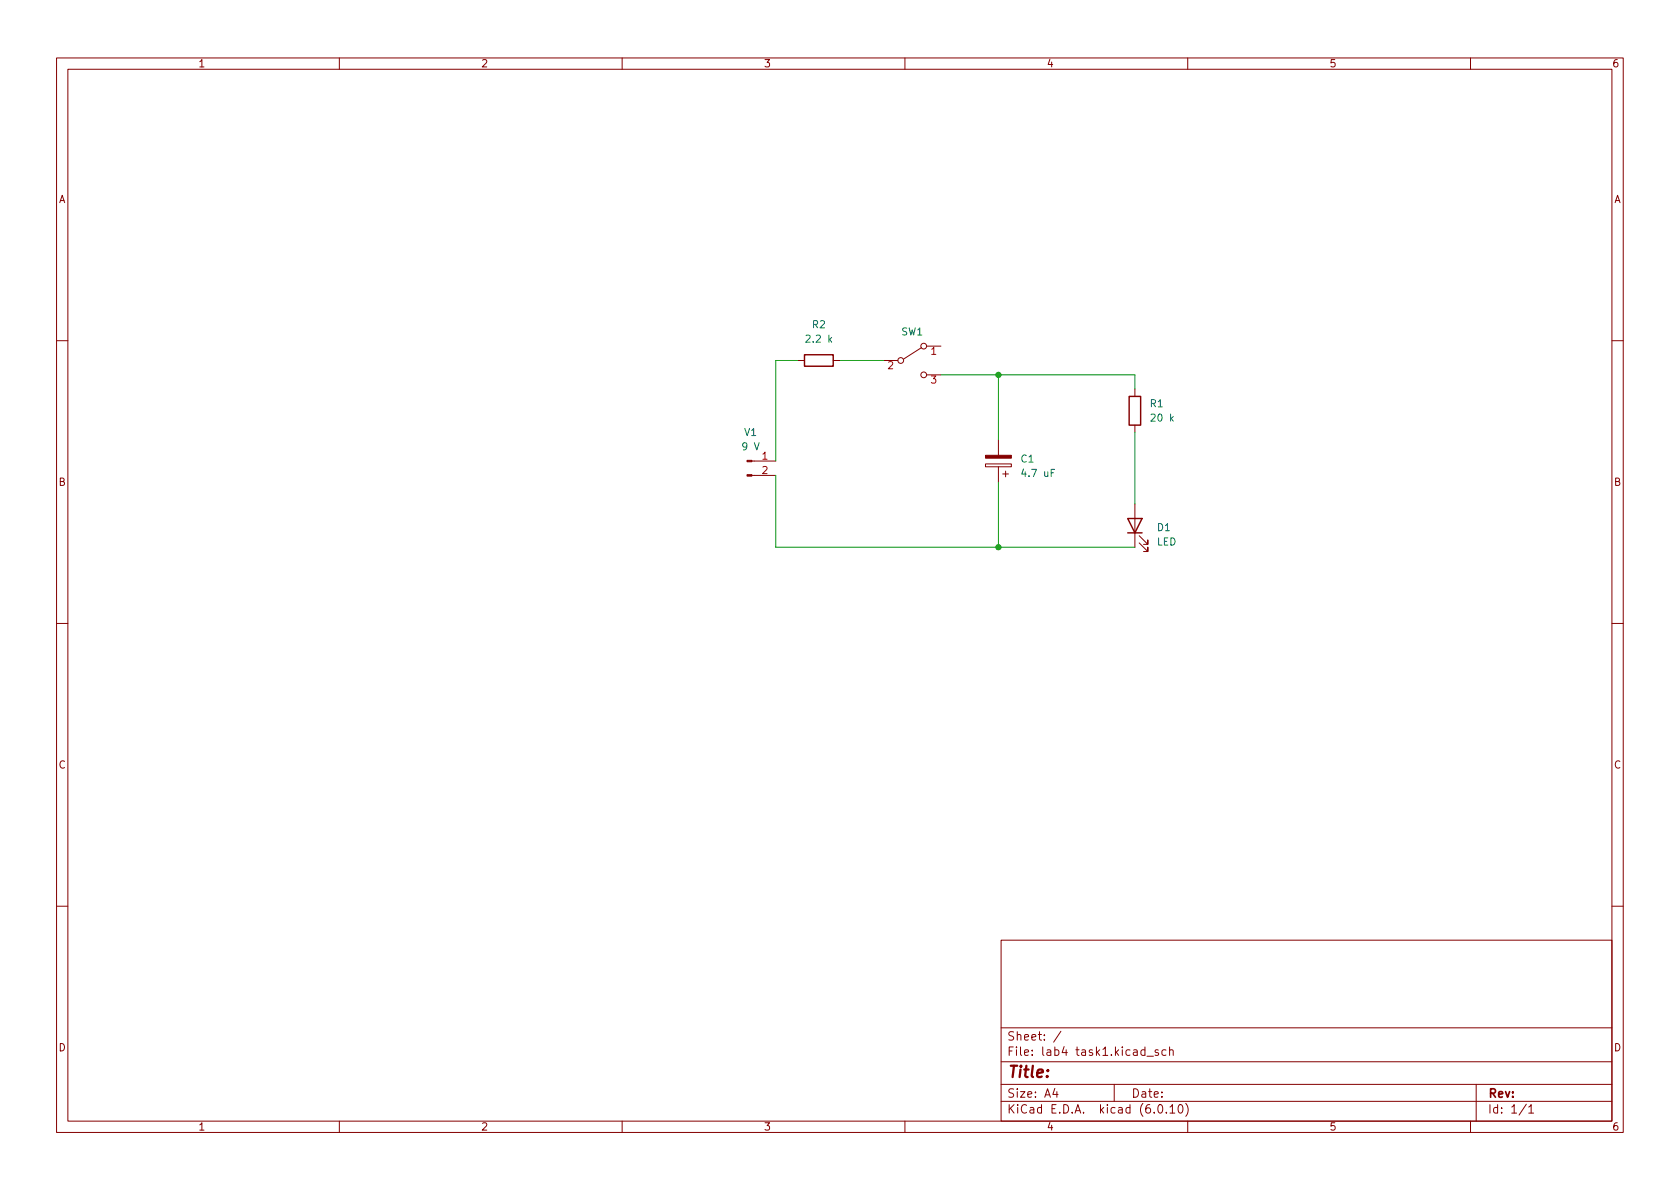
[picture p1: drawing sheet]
<svg xmlns="http://www.w3.org/2000/svg" width="297mm" height="210mm" viewBox="0 0 297 210" stroke-linecap="round" stroke-linejoin="round" font-family="sans-serif">
<g fill="none" stroke="#840000" stroke-width=".18">
<path d="M10 10.2h277v190.1h-277zM12 12.2h273v186.1h-273zM60 10.2v2M110 10.2v2M160 10.2v2M210 10.2v2M260 10.2v2M10 60.2h2M141 63.7h1.2M147.3 63.7h1.3M156.2 63.7h2.5M162.9 61.5l-3.1 2"/>
<path d="M163.8 61.2h2.6M163.8 66.3h2.6M176.5 77.7v2.8M200.7 68.8v1.3M200.7 75.2v1.2M285 60.2h2M132.9 84.1h4.3M132.9 81.5h4.3M174.2 82h4.6v.5h-4.6zM176.5 82.5v2.8M177.3 83.8h1M177.8 83.3v1"/>
<path d="M200.7 89.1v7.7M201.4 96l1.5 1.5v-.7v.7h-.7M201.4 94.7l1.5 1.6v-.8v.8h-.7M10 110.2h2M285 110.2h2M10 160.2h2M177 166.3h108v32h-108zM285 160.2h2M60 198.3v2M110 198.3v2M160 198.3v2M177 194.8h108"/>
<path d="M177 191.8h108M177 187.8h108M177 181.8h108M186.5 192.5l-.4 1h1M186.9 193v1M187.6 182.4l-1.3 1.9M197 191.8v3M202.8 186.8h1.1M204.8 185.7l-.4-.1-.2 .2 .1 .3 .5 .1v.4h-.6M204.9 195.4l.2-.1a.81 .81 0 0 1 .6 .7 .81 .81 0 0 1-.3 .8h-.2a.81 .81 0 0 1-.6-.6 .81 .81 0 0 1 .3-.8zM206.1 185.7l-.4-.1-.3 .3v.4l.2 .3h.5M206.2 196.7v.1"/>
<path d="M206.8 185.8l.2-.2 .4 .1v.9M206.8 185.1v1.5M206.9 195.8l.4-.5v1.5M206.9 196.8h.8M208.5 195.4l.1-.1a.81 .81 0 0 1 .6 .7 .81 .81 0 0 1-.3 .8h-.1a.81 .81 0 0 1-.6-.6 .81 .81 0 0 1 .3-.8zM209.6 195.1a1.72 1.72 0 0 1 0 2.3M210 198.3v2M260 198.3v2M261 191.8v6.5M269.9 195.3l-1.3 1.9M270.3 195.8l.4-.5v1.5M270.3 196.8h.9"/>
<circle cx="159.3" cy="63.7" r=".51"/>
<circle cx="163.3" cy="66.3" r=".51"/>
<circle cx="163.3" cy="61.2" r=".51"/>
</g>
<g fill="#840000" stroke="#840000" stroke-width=".18">
<path d="M132.1 83.9h.8v.3h-.8z"/>
<path d="M132.1 81.4h.8v.3h-.8z"/>
<path d="M174.2 80.5h4.6v.5h-4.6z"/>
</g>
<path d="M142.2 62.7h5.1v2.1h-5.1zM199.6 70.1h2.1v5.1h-2.1zM199.4 91.7h2.5l-1.2 2.5zM199.4 94.2h2.5" fill="none" stroke="#840000" stroke-width=".25"/>
<path d="M141 63.7h-3.8v17.8M148.6 63.7h7.6M166.4 66.3h34.3v2.5M176.5 66.3v11.4M200.7 76.4v12.7M137.2 84.1v12.7h63.5M176.5 85.3v11.5" fill="none" stroke="#009600" stroke-width=".18"/>
<g fill="#009600" stroke="#009600" stroke-width=".18">
<circle cx="176.5" cy="96.8" r=".46"/>
<circle cx="176.5" cy="66.3" r=".46"/>
</g>
<text font-size="2.8" fill="#840000" x="178" y="190.6">Title:</text>
<g font-size="2.1" fill="#840000">
<text x="178" y="184">Sheet: /</text>
<text x="178" y="186.7">File: lab4 task1.kicad_sch</text>
<text x="178" y="196.9">KiCad E.D.A. kicad (6.0.10)</text>
<text x="178" y="194.1">Size: A4</text>
<text x="200" y="194.1">Date:</text>
<text x="263" y="194.1">Rev:</text>
<text x="263" y="196.9">Id: 1/1</text>
</g>
<g font-size="1.8" fill="#840000">
<text x="35" y="11.9">1</text>
<text x="85" y="11.9">2</text>
<text x="135" y="11.9">3</text>
<text x="185" y="11.9">4</text>
<text x="235" y="11.9">5</text>
<text x="285" y="11.9">6</text>
<text x="10.3" y="35.9">A</text>
<text x="285.3" y="35.9">A</text>
<text x="10.3" y="85.9">B</text>
<text x="285.3" y="85.9">B</text>
<text x="10.3" y="135.9">C</text>
<text x="285.3" y="135.9">C</text>
<text x="10.3" y="185.9">D</text>
<text x="285.3" y="185.9">D</text>
<text x="35" y="199.9">1</text>
<text x="85" y="199.9">2</text>
<text x="135" y="199.9">3</text>
<text x="185" y="199.9">4</text>
<text x="235" y="199.9">5</text>
<text x="285" y="199.9">6</text>
</g>
<g font-size="1.8" fill="#006464">
<text x="143.6" y="58">R2</text>
<text x="159.4" y="59.3">SW1</text>
<text x="142.8" y="60.6">2.2 k</text>
<text x="131.6" y="77.1">V1</text>
<text x="203.4" y="72">R1</text>
<text x="203.8" y="74.5">20 k</text>
<text x="131.4" y="79.6">9 V</text>
<text x="180.5" y="81.8">C1</text>
<text x="181" y="84.3">4.7 uF</text>
<text x="204.7" y="93.9">D1</text>
<text x="204.5" y="96.5">LED</text>
</g>
<g font-size="1.8" fill="#a90000">
<text x="157" y="65.3">2</text>
<text x="164.6" y="62.7">1</text>
<text x="164.6" y="67.8">3</text>
<text x="134.8" y="81.3">1</text>
<text x="134.8" y="83.8">2</text>
</g>
</svg>
